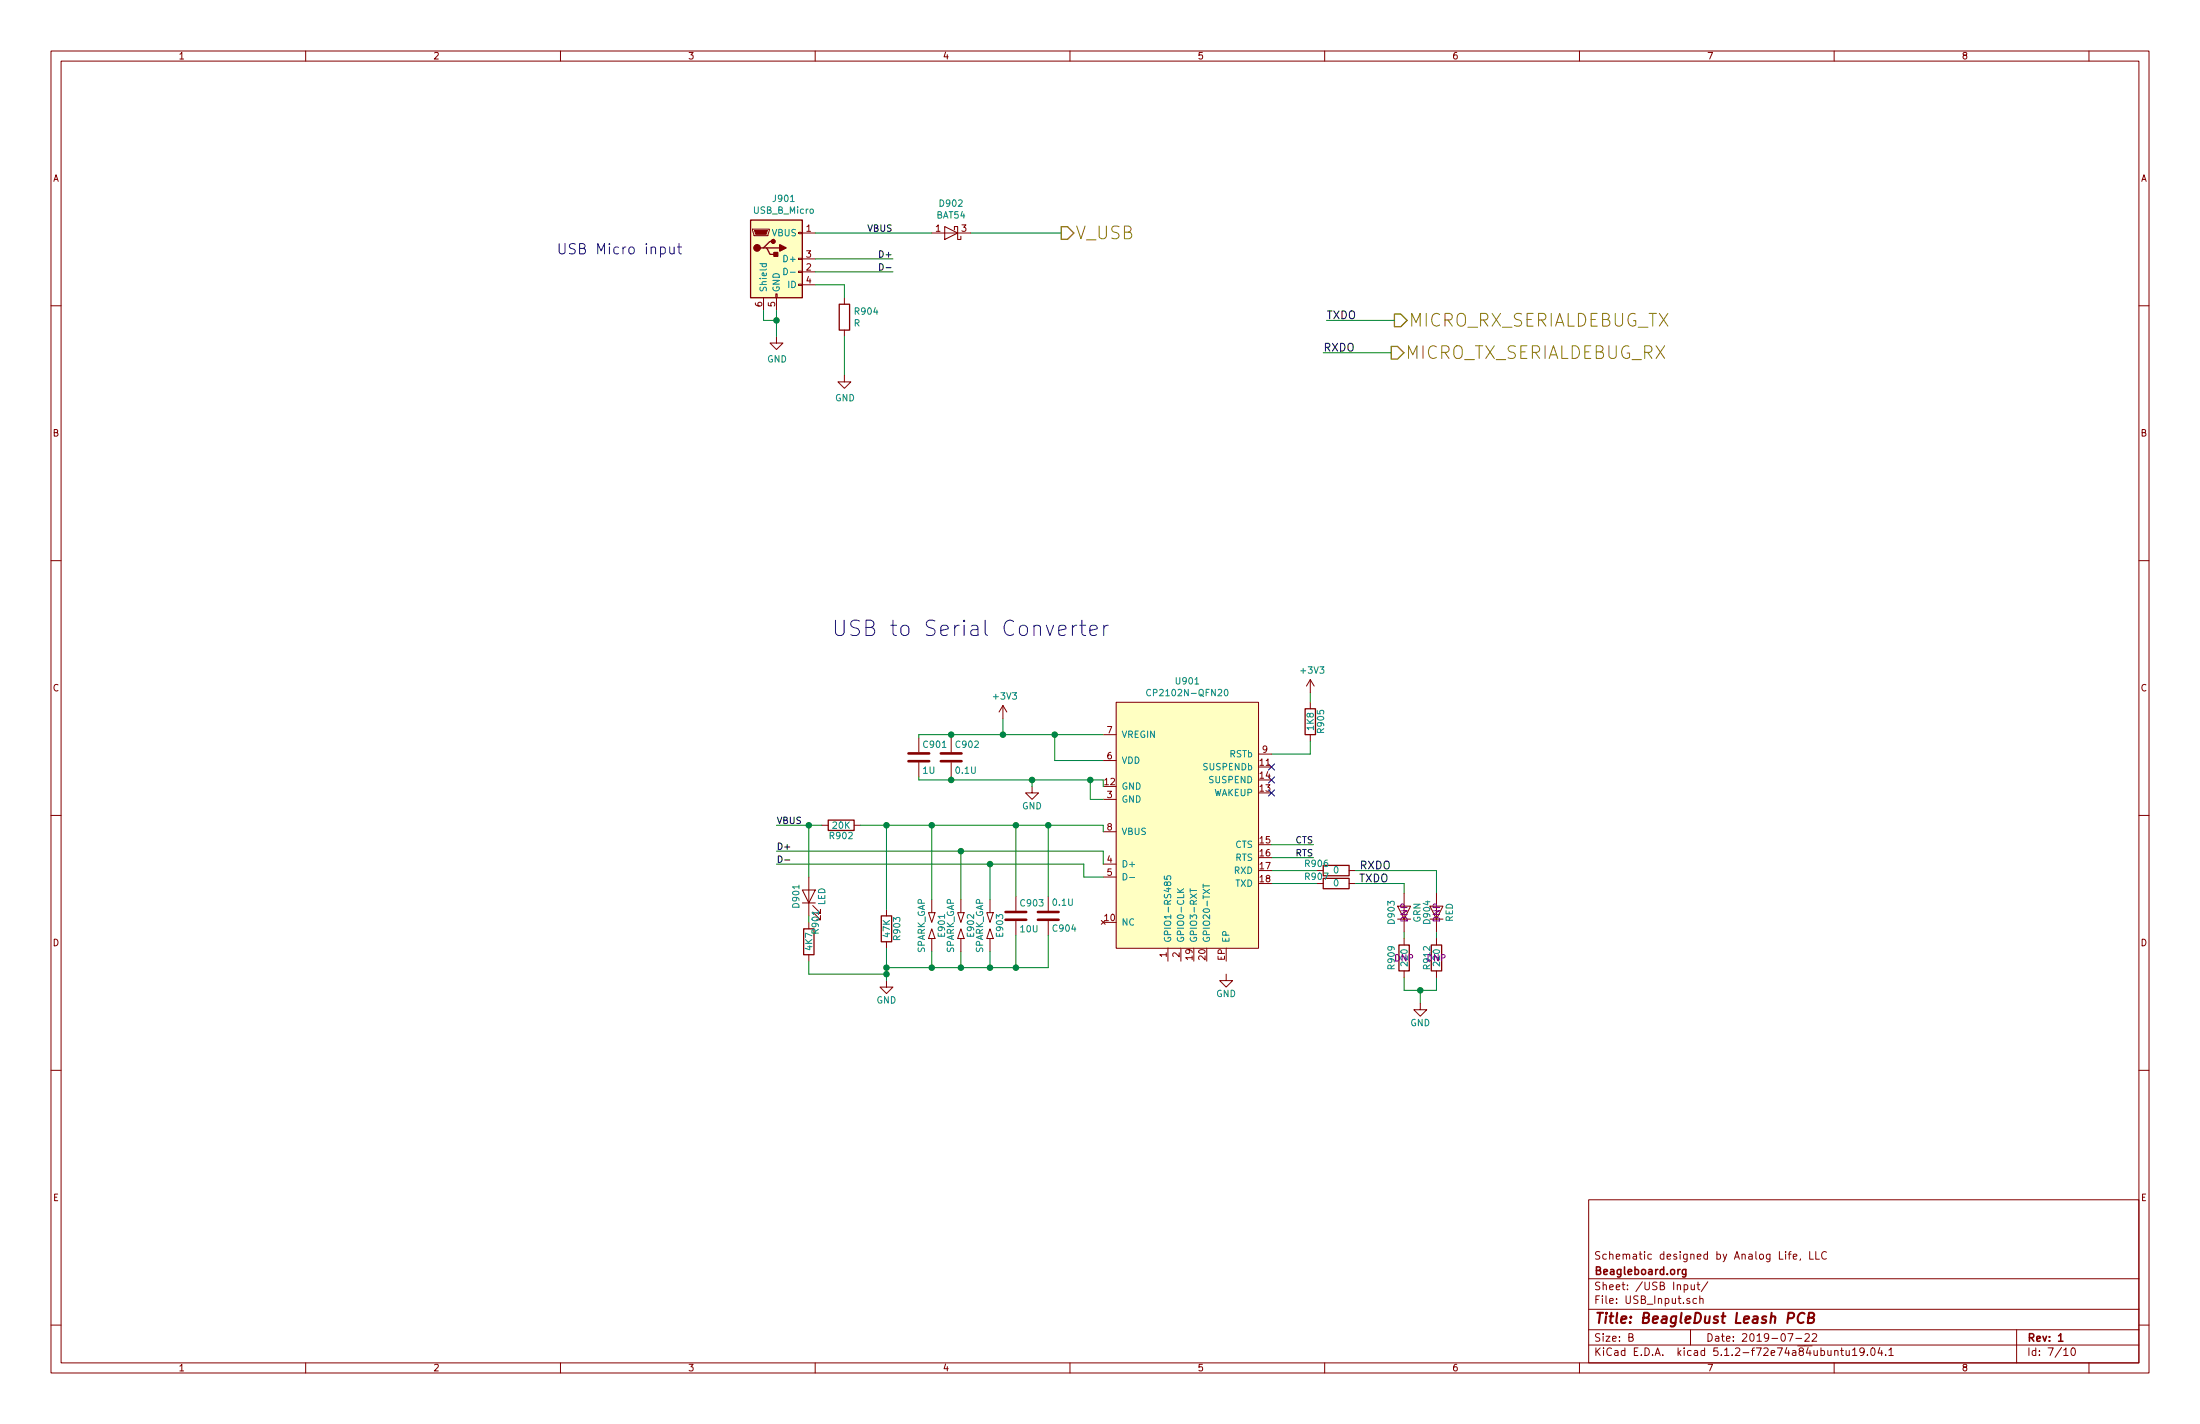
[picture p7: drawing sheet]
EESchema Schematic File Version 4
LIBS:LeashPCB-cache
EELAYER 29 0
EELAYER END
$Descr B 17000 11000
encoding utf-8
Sheet 7 10
Title "BeagleDust Leash PCB"
Date "2019-07-22"
Rev "1"
Comp "Beagleboard.org"
Comment1 "Schematic designed by Analog Life, LLC"
Comment2 ""
Comment3 ""
Comment4 ""
$EndDescr
Text HLabel 8200 1800 2    98   Output ~ 0
V_USB
$Comp
L Connector:USB_B_Micro J?
U 1 1
P 6000 2000
AR Path="/5D05A323/5D1A78AB" Ref="J?"  Part="1" 
AR Path="/5D1A71BB/5D1A78AB" Ref="J901"  Part="1" 
F 0 "J901" H 6057 2467 50  0000 C CNN
F 1 "USB_B_Micro" H 6057 2376 50  0000 C CNN
F 2 "leash:USB_10118193-0001LF" H 6150 1950 50  0001 C CNN
F 3 "~" H 6150 1950 50  0001 C CNN
	1    6000 2000
	1    0    0    -1  
$EndComp
Text Notes 4300 1975 0    79   ~ 0
USB Micro input
Wire Wire Line
	6300 1800 7200 1800
Wire Wire Line
	7500 1800 8200 1800
$Comp
L Diode:BAT54W D902
U 1 1
P 7350 1800
F 0 "D902" H 7350 1575 50  0000 C CNN
F 1 "BAT54" H 7350 1666 50  0000 C CNN
F 2 "" H 7350 1625 50  0001 C CNN
F 3 "" H 7350 1800 50  0001 C CNN
	1    7350 1800
	-1   0    0    1   
$EndComp
$Comp
L Device:R R904
U 1 1
P 6525 2450
F 0 "R904" H 6595 2496 50  0000 L CNN
F 1 "R" H 6595 2405 50  0000 L CNN
F 2 "Resistor_SMD:R_0402_1005Metric" V 6455 2450 50  0001 C CNN
F 3 "~" H 6525 2450 50  0001 C CNN
	1    6525 2450
	1    0    0    -1  
$EndComp
Wire Wire Line
	6300 2200 6525 2200
Wire Wire Line
	6525 2200 6525 2300
Wire Wire Line
	6525 2600 6525 2900
$Comp
L power:GND #PWR0114
U 1 1
P 6525 2900
F 0 "#PWR0114" H 6525 2650 50  0001 C CNN
F 1 "GND" H 6530 2727 50  0000 C CNN
F 2 "" H 6525 2900 50  0001 C CNN
F 3 "" H 6525 2900 50  0001 C CNN
	1    6525 2900
	1    0    0    -1  
$EndComp
$Comp
L power:GND #PWR0115
U 1 1
P 6000 2600
F 0 "#PWR0115" H 6000 2350 50  0001 C CNN
F 1 "GND" H 6005 2427 50  0000 C CNN
F 2 "" H 6000 2600 50  0001 C CNN
F 3 "" H 6000 2600 50  0001 C CNN
	1    6000 2600
	1    0    0    -1  
$EndComp
Wire Wire Line
	6000 2400 6000 2475
Wire Wire Line
	5900 2400 5900 2475
Wire Wire Line
	5900 2475 6000 2475
Connection ~ 6000 2475
Wire Wire Line
	6000 2475 6000 2600
Text HLabel 10775 2475 2    98   Output ~ 0
MICRO_RX_SERIALDEBUG_TX
Text HLabel 10750 2725 2    98   Output ~ 0
MICRO_TX_SERIALDEBUG_RX
$Comp
L power:GND #PWR0116
U 1 1
P 7975 6075
F 0 "#PWR0116" H 7975 5825 50  0001 C CNN
F 1 "GND" H 7975 5925 50  0000 C CNN
F 2 "" H 7975 6075 50  0001 C CNN
F 3 "" H 7975 6075 50  0001 C CNN
	1    7975 6075
	1    0    0    -1  
$EndComp
$Comp
L Device:C C902
U 1 1
P 7350 5850
F 0 "C902" H 7375 5950 50  0000 L CNN
F 1 "0.1U" H 7375 5750 50  0000 L CNN
F 2 "Capacitor_SMD:C_0402_1005Metric" H 7388 5700 50  0001 C CNN
F 3 "" H 7350 5850 50  0001 C CNN
	1    7350 5850
	1    0    0    -1  
$EndComp
$Comp
L Device:C C901
U 1 1
P 7100 5850
F 0 "C901" H 7125 5950 50  0000 L CNN
F 1 "1U" H 7125 5750 50  0000 L CNN
F 2 "Capacitor_SMD:C_0402_1005Metric" H 7138 5700 50  0001 C CNN
F 3 "" H 7100 5850 50  0001 C CNN
	1    7100 5850
	1    0    0    -1  
$EndComp
Text Label 10750 6725 2    60   ~ 0
RXDO
Text Label 10500 6825 0    60   ~ 0
TXDO
$Comp
L Device:R R906
U 1 1
P 10325 6725
F 0 "R906" V 10375 6875 50  0000 C CNN
F 1 "0" V 10325 6725 50  0000 C CNN
F 2 "Resistor_SMD:R_0402_1005Metric" V 10255 6725 50  0001 C CNN
F 3 "" H 10325 6725 50  0001 C CNN
	1    10325 6725
	0    -1   -1   0   
$EndComp
$Comp
L Device:R R907
U 1 1
P 10325 6825
F 0 "R907" V 10375 6975 50  0000 C CNN
F 1 "0" V 10325 6825 50  0000 C CNN
F 2 "Resistor_SMD:R_0402_1005Metric" V 10255 6825 50  0001 C CNN
F 3 "" H 10325 6825 50  0001 C CNN
	1    10325 6825
	0    -1   -1   0   
$EndComp
$Comp
L Device:SPARK_GAP E901
U 1 1
P 7200 7150
F 0 "E901" H 7200 7230 50  0000 C CNN
F 1 "SPARK_GAP" H 7200 7075 50  0000 C CNN
F 2 "Capacitor_SMD:C_0402_1005Metric" H 7200 7080 50  0001 C CNN
F 3 "https://www.mouser.com/datasheet/2/281/LXES%20Series-100-1186247.pdf" V 7200 7150 50  0001 C CNN
F 4 "LXES15AAA1-100" H 7200 7150 60  0001 C CNN "MPN"
F 5 "https://www.mouser.com/ProductDetail/Murata-Electronics/LXES15AAA1-100?qs=QJrk779Ozsg3Kjb%252bEWPOeg%3D%3D" H 7200 7150 60  0001 C CNN "Link"
	1    7200 7150
	0    1    1    0   
$EndComp
$Comp
L Device:SPARK_GAP E903
U 1 1
P 7650 7150
F 0 "E903" H 7650 7230 50  0000 C CNN
F 1 "SPARK_GAP" H 7650 7075 50  0000 C CNN
F 2 "Capacitor_SMD:C_0402_1005Metric" H 7650 7080 50  0001 C CNN
F 3 "https://www.mouser.com/datasheet/2/281/LXES%20Series-100-1186247.pdf" V 7650 7150 50  0001 C CNN
F 4 "LXES15AAA1-100" H 7650 7150 60  0001 C CNN "MPN"
F 5 "https://www.mouser.com/ProductDetail/Murata-Electronics/LXES15AAA1-100?qs=QJrk779Ozsg3Kjb%252bEWPOeg%3D%3D" H 7650 7150 60  0001 C CNN "Link"
	1    7650 7150
	0    1    1    0   
$EndComp
$Comp
L Device:R R903
U 1 1
P 6850 7175
F 0 "R903" V 6930 7175 50  0000 C CNN
F 1 "47K" V 6850 7175 50  0000 C CNN
F 2 "Resistor_SMD:R_0402_1005Metric" V 6780 7175 50  0001 C CNN
F 3 "" H 6850 7175 50  0001 C CNN
	1    6850 7175
	1    0    0    -1  
$EndComp
$Comp
L Device:R R902
U 1 1
P 6500 6375
F 0 "R902" V 6580 6375 50  0000 C CNN
F 1 "20K" V 6500 6375 50  0000 C CNN
F 2 "Resistor_SMD:R_0402_1005Metric" V 6430 6375 50  0001 C CNN
F 3 "" H 6500 6375 50  0001 C CNN
	1    6500 6375
	0    1    1    0   
$EndComp
$Comp
L power:GND #PWR0119
U 1 1
P 6850 7575
F 0 "#PWR0119" H 6850 7325 50  0001 C CNN
F 1 "GND" H 6850 7425 50  0000 C CNN
F 2 "" H 6850 7575 50  0001 C CNN
F 3 "" H 6850 7575 50  0001 C CNN
	1    6850 7575
	1    0    0    -1  
$EndComp
$Comp
L Device:R R905
U 1 1
P 10125 5575
F 0 "R905" V 10205 5575 50  0000 C CNN
F 1 "1K8" V 10125 5575 50  0000 C CNN
F 2 "Resistor_SMD:R_0402_1005Metric" V 10055 5575 50  0001 C CNN
F 3 "" H 10125 5575 50  0001 C CNN
	1    10125 5575
	1    0    0    -1  
$EndComp
$Comp
L Device:C C904
U 1 1
P 8100 7075
F 0 "C904" H 8125 7175 50  0000 L CNN
F 1 "0.1U" H 8125 6975 50  0000 L CNN
F 2 "Capacitor_SMD:C_0402_1005Metric" H 8138 6925 50  0001 C CNN
F 3 "" H 8100 7075 50  0001 C CNN
	1    8100 7075
	1    0    0    1   
$EndComp
$Comp
L Device:C C903
U 1 1
P 7850 7075
F 0 "C903" H 7875 7175 50  0000 L CNN
F 1 "10U" H 7875 6975 50  0000 L CNN
F 2 "Capacitor_SMD:C_0402_1005Metric" H 7888 6925 50  0001 C CNN
F 3 "" H 7850 7075 50  0001 C CNN
	1    7850 7075
	1    0    0    -1  
$EndComp
Text Label 10150 6625 2    50   ~ 0
RTS
$Comp
L Device:LED D901
U 1 1
P 6250 6925
F 0 "D901" H 6250 7025 50  0000 C CNN
F 1 "LED" H 6250 6825 50  0000 C CNN
F 2 "LED_SMD:LED_0402_1005Metric" H 6250 6925 50  0001 C CNN
F 3 "" H 6250 6925 50  0001 C CNN
	1    6250 6925
	0    -1   -1   0   
$EndComp
$Comp
L Device:R R901
U 1 1
P 6250 7275
F 0 "R901" V 6300 7425 50  0000 C CNN
F 1 "4K7" V 6250 7275 50  0000 C CNN
F 2 "Resistor_SMD:R_0402_1005Metric" V 6180 7275 50  0001 C CNN
F 3 "" H 6250 7275 50  0001 C CNN
	1    6250 7275
	1    0    0    -1  
$EndComp
Text Notes 6425 4925 0    118  ~ 0
USB to Serial Converter
NoConn ~ 9825 5925
NoConn ~ 9825 6025
Wire Wire Line
	6000 6675 7650 6675
Wire Wire Line
	6000 6575 7425 6575
Wire Wire Line
	7100 6025 7350 6025
Wire Wire Line
	7975 6025 7975 6075
Wire Wire Line
	7350 6000 7350 6025
Connection ~ 7975 6025
Wire Wire Line
	7100 6025 7100 6000
Connection ~ 7350 6025
Wire Wire Line
	7350 5700 7350 5675
Connection ~ 7350 5675
Wire Wire Line
	7100 5700 7100 5675
Wire Wire Line
	9825 6725 10175 6725
Wire Wire Line
	9825 6825 10175 6825
Wire Wire Line
	10475 6725 11100 6725
Wire Wire Line
	9825 6625 10150 6625
Wire Wire Line
	7100 5675 7350 5675
Wire Wire Line
	8150 5875 8150 5675
Connection ~ 8150 5675
Wire Wire Line
	7750 5550 7750 5675
Connection ~ 7750 5675
Wire Wire Line
	6000 6375 6250 6375
Wire Wire Line
	6650 6375 6850 6375
Wire Wire Line
	6850 6375 6850 7025
Wire Wire Line
	6850 7325 6850 7475
Wire Wire Line
	7200 7350 7200 7475
Wire Wire Line
	6850 7475 7200 7475
Connection ~ 6850 7475
Wire Wire Line
	7650 7475 7650 7350
Wire Wire Line
	7200 6375 7200 6950
Connection ~ 6850 6375
Wire Wire Line
	7425 6950 7425 6575
Connection ~ 7425 6575
Wire Wire Line
	7650 6950 7650 6675
Connection ~ 7650 6675
Connection ~ 7200 6375
Wire Wire Line
	10125 5350 10125 5425
Wire Wire Line
	10125 5725 10125 5825
Wire Wire Line
	10125 5825 9825 5825
Wire Wire Line
	7850 6925 7850 6375
Connection ~ 7850 6375
Wire Wire Line
	8100 6925 8100 6375
Connection ~ 8100 6375
Wire Wire Line
	7850 7475 7850 7225
Wire Wire Line
	8100 7475 8100 7225
Connection ~ 7850 7475
Wire Wire Line
	6250 7075 6250 7125
Wire Wire Line
	6250 6775 6250 6375
Connection ~ 6250 6375
Wire Wire Line
	6250 7425 6250 7525
Wire Wire Line
	6250 7525 6850 7525
Connection ~ 6850 7525
Wire Wire Line
	7350 6025 7975 6025
Wire Wire Line
	7350 5675 7750 5675
Wire Wire Line
	7750 5675 8150 5675
Wire Wire Line
	6850 7475 6850 7525
Wire Wire Line
	6850 6375 7200 6375
Wire Wire Line
	7650 6675 8375 6675
Wire Wire Line
	7200 6375 7850 6375
Wire Wire Line
	7850 6375 8100 6375
Wire Wire Line
	7650 7475 7850 7475
Wire Wire Line
	7850 7475 8100 7475
Wire Wire Line
	6250 6375 6350 6375
Wire Wire Line
	6850 7525 6850 7575
Text Label 6000 6575 0    50   ~ 0
D+
Text Label 6000 6675 0    50   ~ 0
D-
Text Label 6000 6375 0    50   ~ 0
VBUS
Text Label 6700 1800 0    50   ~ 0
VBUS
Wire Wire Line
	10975 7650 11100 7650
Wire Wire Line
	10975 7650 10975 7750
Connection ~ 10975 7650
Wire Wire Line
	10850 7650 10975 7650
Wire Wire Line
	11100 7650 11100 7550
Wire Wire Line
	10850 7550 10850 7650
Wire Wire Line
	11100 7200 11100 7250
Wire Wire Line
	10850 7200 10850 7250
Wire Wire Line
	11100 6725 11100 6900
Wire Wire Line
	10850 6825 10850 6900
Wire Wire Line
	10475 6825 10850 6825
$Comp
L power:GND #PWR0122
U 1 1
P 10975 7750
F 0 "#PWR0122" H 10975 7500 50  0001 C CNN
F 1 "GND" H 10975 7600 50  0000 C CNN
F 2 "" H 10975 7750 50  0001 C CNN
F 3 "" H 10975 7750 50  0001 C CNN
	1    10975 7750
	1    0    0    -1  
$EndComp
$Comp
L Device:R R912
U 1 1
P 11100 7400
F 0 "R912" V 11025 7400 50  0000 C CNN
F 1 "220" V 11100 7400 50  0000 C CNN
F 2 "Resistor_SMD:R_0402_1005Metric" V 11030 7400 50  0001 C CNN
F 3 "" H 11100 7400 50  0001 C CNN
F 4 "DNP" H 11100 7400 50  0000 C CNN "Population"
	1    11100 7400
	1    0    0    -1  
$EndComp
$Comp
L Device:R R909
U 1 1
P 10850 7400
F 0 "R909" V 10750 7400 50  0000 C CNN
F 1 "220" V 10850 7400 50  0000 C CNN
F 2 "Resistor_SMD:R_0402_1005Metric" V 10780 7400 50  0001 C CNN
F 3 "" H 10850 7400 50  0001 C CNN
F 4 "DNP" H 10850 7400 50  0000 C CNN "Population"
	1    10850 7400
	1    0    0    -1  
$EndComp
$Comp
L Device:D D904
U 1 1
P 11100 7050
F 0 "D904" H 11100 7125 50  0000 C CNN
F 1 "RED" H 11100 6950 50  0000 C CNN
F 2 "LED_SMD:LED_0402_1005Metric" H 11100 7050 50  0001 C CNN
F 3 "" H 11100 7050 50  0001 C CNN
F 4 "DNP" H 11100 7050 50  0000 C CNN "Population"
	1    11100 7050
	0    -1   -1   0   
$EndComp
$Comp
L Device:D D903
U 1 1
P 10850 7050
F 0 "D903" H 10850 7150 50  0000 C CNN
F 1 "GRN" H 10850 6950 50  0000 C CNN
F 2 "LED_SMD:LED_0402_1005Metric" H 10850 7050 50  0001 C CNN
F 3 "" H 10850 7050 50  0001 C CNN
F 4 "DNP" H 10850 7050 50  0000 C CNN "Population"
	1    10850 7050
	0    -1   -1   0   
$EndComp
Text Label 10225 2725 0    60   ~ 0
RXDO
Wire Wire Line
	10225 2725 10750 2725
Text Label 10250 2475 0    60   ~ 0
TXDO
Wire Wire Line
	10250 2475 10775 2475
Wire Wire Line
	6300 2000 6900 2000
Wire Wire Line
	6300 2100 6900 2100
Text Label 6900 2000 2    50   ~ 0
D+
Text Label 6900 2100 2    50   ~ 0
D-
$Comp
L LeashPCB:CP2102N-QFN20 U901
U 1 1
P 9175 6225
F 0 "U901" H 9175 7190 50  0000 C CNN
F 1 "CP2102N-QFN20" H 9175 7099 50  0000 C CNN
F 2 "leash:CP2102-QFN20" H 9175 6225 50  0001 C CNN
F 3 "https://www.silabs.com/documents/public/data-sheets/cp2102n-datasheet.pdf" H 9175 6225 50  0001 C CNN
	1    9175 6225
	1    0    0    -1  
$EndComp
Wire Wire Line
	8150 5875 8525 5875
Wire Wire Line
	8150 5675 8525 5675
Wire Wire Line
	8525 6025 8525 6075
Wire Wire Line
	7975 6025 8425 6025
Wire Wire Line
	8525 6175 8425 6175
Wire Wire Line
	8425 6175 8425 6025
Connection ~ 8425 6025
Wire Wire Line
	8425 6025 8525 6025
Wire Wire Line
	8525 6375 8525 6425
Wire Wire Line
	8100 6375 8525 6375
Wire Wire Line
	8525 6575 8525 6675
Wire Wire Line
	7425 6575 8525 6575
Wire Wire Line
	8525 6775 8375 6775
Wire Wire Line
	8375 6775 8375 6675
NoConn ~ 9825 6125
Text Label 10150 6525 2    50   ~ 0
CTS
Wire Wire Line
	10150 6525 9825 6525
$Comp
L power:GND #PWR0147
U 1 1
P 9475 7525
F 0 "#PWR0147" H 9475 7275 50  0001 C CNN
F 1 "GND" H 9475 7375 50  0000 C CNN
F 2 "" H 9475 7525 50  0001 C CNN
F 3 "" H 9475 7525 50  0001 C CNN
	1    9475 7525
	1    0    0    -1  
$EndComp
Connection ~ 7650 7475
Connection ~ 7200 7475
Wire Wire Line
	7425 7475 7650 7475
Wire Wire Line
	7200 7475 7425 7475
Connection ~ 7425 7475
Wire Wire Line
	7425 7475 7425 7350
$Comp
L Device:SPARK_GAP E902
U 1 1
P 7425 7150
F 0 "E902" H 7425 7230 50  0000 C CNN
F 1 "SPARK_GAP" H 7425 7075 50  0000 C CNN
F 2 "Capacitor_SMD:C_0402_1005Metric" H 7425 7080 50  0001 C CNN
F 3 "https://www.mouser.com/datasheet/2/281/LXES%20Series-100-1186247.pdf" V 7425 7150 50  0001 C CNN
F 4 "LXES15AAA1-100" H 7425 7150 60  0001 C CNN "MPN"
F 5 "https://www.mouser.com/ProductDetail/Murata-Electronics/LXES15AAA1-100?qs=QJrk779Ozsg3Kjb%252bEWPOeg%3D%3D" H 7425 7150 60  0001 C CNN "Link"
	1    7425 7150
	0    1    1    0   
$EndComp
$Comp
L power:+3V3 #PWR0118
U 1 1
P 7750 5550
F 0 "#PWR0118" H 7750 5400 50  0001 C CNN
F 1 "+3V3" H 7765 5723 50  0000 C CNN
F 2 "" H 7750 5550 50  0001 C CNN
F 3 "" H 7750 5550 50  0001 C CNN
	1    7750 5550
	1    0    0    -1  
$EndComp
$Comp
L power:+3V3 #PWR0120
U 1 1
P 10125 5350
F 0 "#PWR0120" H 10125 5200 50  0001 C CNN
F 1 "+3V3" H 10140 5523 50  0000 C CNN
F 2 "" H 10125 5350 50  0001 C CNN
F 3 "" H 10125 5350 50  0001 C CNN
	1    10125 5350
	1    0    0    -1  
$EndComp
$EndSCHEMATC
